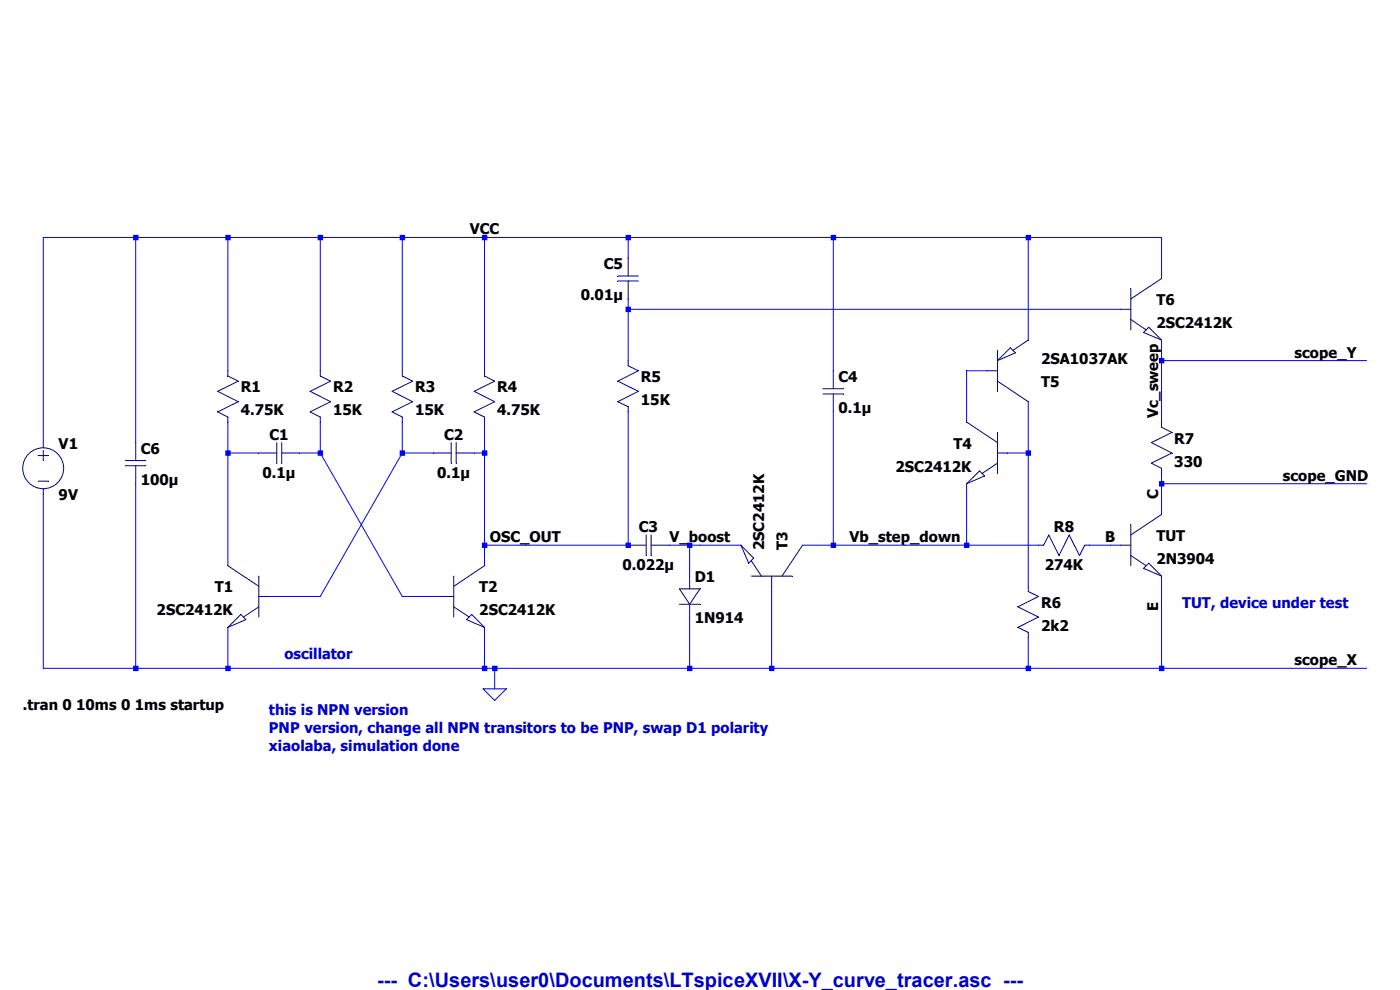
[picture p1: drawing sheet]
Version 4
SHEET 1 1652 968
WIRE -288 -32 -432 -32
WIRE -144 -32 -288 -32
WIRE 0 -32 -144 -32
WIRE 128 -32 0 -32
WIRE 256 -32 128 -32
WIRE 480 -32 256 -32
WIRE 800 -32 480 -32
WIRE 1104 -32 800 -32
WIRE 1312 -32 1104 -32
WIRE 480 0 480 -32
WIRE 1312 32 1312 -32
WIRE 480 80 480 64
WIRE 1248 80 480 80
WIRE 1104 128 1104 -32
WIRE 480 160 480 80
WIRE 1312 160 1312 128
WIRE 1568 160 1312 160
WIRE 1632 160 1568 160
WIRE -144 176 -144 -32
WIRE 0 176 0 -32
WIRE 128 176 128 -32
WIRE 256 176 256 -32
WIRE 800 176 800 -32
WIRE 1040 176 1008 176
WIRE 1312 192 1312 160
WIRE 1008 256 1008 176
WIRE 1312 256 1312 192
WIRE -432 288 -432 -32
WIRE -288 288 -288 -32
WIRE -144 304 -144 256
WIRE -96 304 -144 304
WIRE 0 304 0 256
WIRE 0 304 -32 304
WIRE 128 304 128 256
WIRE 176 304 128 304
WIRE 256 304 256 256
WIRE 256 304 240 304
WIRE 1104 304 1104 224
WIRE 1104 304 1072 304
WIRE 1312 352 1312 336
WIRE 1568 352 1312 352
WIRE 1632 352 1568 352
WIRE 1312 368 1312 352
WIRE 1312 400 1312 368
WIRE 256 448 256 304
WIRE 320 448 256 448
WIRE 480 448 480 240
WIRE 480 448 320 448
WIRE 576 448 544 448
WIRE 592 448 576 448
WIRE 656 448 592 448
WIRE 800 448 800 240
WIRE 800 448 752 448
WIRE 912 448 800 448
WIRE 1008 448 1008 352
WIRE 1008 448 912 448
WIRE 1120 448 1008 448
WIRE 1232 448 1200 448
WIRE 1248 448 1232 448
WIRE -144 480 -144 304
WIRE 256 480 256 448
WIRE 576 496 576 448
WIRE 1104 512 1104 304
WIRE 0 528 128 304
WIRE 0 528 -80 528
WIRE 128 528 0 304
WIRE 192 528 128 528
WIRE 1312 544 1312 496
WIRE -432 640 -432 368
WIRE -288 640 -288 352
WIRE -288 640 -432 640
WIRE -144 640 -144 576
WIRE -144 640 -288 640
WIRE 256 640 256 576
WIRE 256 640 -144 640
WIRE 272 640 256 640
WIRE 576 640 576 560
WIRE 576 640 272 640
WIRE 704 640 704 512
WIRE 704 640 576 640
WIRE 1104 640 1104 592
WIRE 1104 640 704 640
WIRE 1312 640 1312 544
WIRE 1312 640 1104 640
WIRE 1568 640 1312 640
WIRE 1632 640 1568 640
WIRE 272 672 272 640
FLAG 272 672 0
FLAG 320 448 OSC_OUT
FLAG 256 -32 VCC
FLAG 1232 448 B
FLAG 1312 544 E
FLAG 1312 368 C
FLAG 1568 160 scope_Y
FLAG 1568 352 scope_GND
FLAG 1568 640 scope_X
FLAG 912 448 Vb_step_down
FLAG 592 448 V_boost
FLAG 1312 192 Vc_sweep
SYMBOL res -160 160 R0
SYMATTR InstName R1
SYMATTR Value 4.75K
SYMATTR SpiceLine tol=1 pwr=0.1
SYMBOL res -16 160 R0
SYMATTR InstName R2
SYMATTR Value 15K
SYMATTR SpiceLine tol=1 pwr=0.1
SYMBOL res 112 160 R0
SYMATTR InstName R3
SYMATTR Value 15K
SYMATTR SpiceLine tol=1 pwr=0.1
SYMBOL res 240 160 R0
SYMATTR InstName R4
SYMATTR Value 4.75K
SYMATTR SpiceLine tol=1 pwr=0.1
SYMBOL cap -32 288 R90
WINDOW 0 0 32 VBottom 2
WINDOW 3 32 32 VTop 2
SYMATTR InstName C1
SYMATTR Value 0.1µ
SYMATTR SpiceLine V=16 Irms=0 Rser=0 Lser=0 mfg="Murata" pn="GCM155R71C104KA55" type="X7R"
SYMBOL cap 240 288 R90
WINDOW 0 0 32 VBottom 2
WINDOW 3 32 32 VTop 2
SYMATTR InstName C2
SYMATTR Value 0.1µ
SYMATTR SpiceLine V=16 Irms=0 Rser=0 Lser=0 mfg="Murata" pn="GCM155R71C104KA55" type="X7R"
SYMBOL cap 496 64 R180
WINDOW 0 24 56 Left 2
WINDOW 3 24 8 Left 2
SYMATTR InstName C5
SYMATTR Value 0.01µ
SYMATTR SpiceLine V=4 Irms=162m Rser=0.395426 Lser=0
SYMBOL cap 544 432 R90
WINDOW 0 0 32 VBottom 2
WINDOW 3 32 32 VTop 2
SYMATTR InstName C3
SYMATTR Value 0.022µ
SYMATTR SpiceLine V=4 Irms=356m Rser=0.150334 Lser=0 mfg="KEMET" pn="C0402C223K7PAC" type="X5R"
SYMBOL res 464 144 R0
SYMATTR InstName R5
SYMATTR Value 15K
SYMATTR SpiceLine tol=1 pwr=0.1
SYMBOL diode 560 496 R0
SYMATTR InstName D1
SYMATTR Value 1N914
SYMBOL npn 752 512 M270
SYMATTR InstName T3
SYMATTR Value 2SC2412K
SYMBOL npn 1072 256 M0
SYMATTR InstName T4
SYMATTR Value 2SC2412K
SYMBOL npn 1248 32 R0
SYMATTR InstName T6
SYMATTR Value 2SC2412K
SYMBOL npn 1248 400 R0
SYMATTR InstName TUT
SYMATTR Value 2N3904
SYMBOL pnp 1040 224 M180
SYMATTR InstName T5
SYMATTR Value 2SA1037AK
SYMBOL npn 192 480 R0
SYMATTR InstName T2
SYMATTR Value 2SC2412K
SYMBOL npn -80 480 M0
SYMATTR InstName T1
SYMATTR Value 2SC2412K
SYMBOL cap 784 176 R0
SYMATTR InstName C4
SYMATTR Value 0.1µ
SYMATTR SpiceLine V=4 Irms=0 Rser=0 Lser=0 mfg="Murata" pn="GRM011R60G103KE01" type="X5R"
SYMBOL res 1216 432 R90
WINDOW 0 0 56 VBottom 2
WINDOW 3 32 56 VTop 2
SYMATTR InstName R8
SYMATTR Value 274K
SYMATTR SpiceLine tol=1 pwr=0.1
SYMBOL cap -304 288 R0
WINDOW 3 24 57 Left 2
SYMATTR InstName C6
SYMATTR Value 100µ
SYMATTR Description Polarized Capacitor
SYMATTR Type polcap
SYMATTR SpiceLine V=10 Irms=0 Rser=0 Lser=0 mfg="Murata" pn="GRM31CR61A107ME05" type="X5R"
SYMBOL voltage -432 272 R0
WINDOW 123 0 0 Left 0
WINDOW 39 0 0 Left 0
SYMATTR InstName V1
SYMATTR Value 9V
SYMBOL res 1296 240 R0
SYMATTR InstName R7
SYMATTR Value 330
SYMATTR SpiceLine tol=1 pwr=0.1
SYMBOL res 1088 496 R0
SYMATTR InstName R6
SYMATTR Value 2k2
TEXT -56 616 Left 2 ;oscillator
TEXT -466 696 Left 2 !.tran 0 10ms 0 1ms startup
TEXT -80 704 Left 2 ;this is NPN version\nPNP version, change all NPN transitors to be PNP, swap D1 polarity\nxiaolaba, simulation done
TEXT 1344 536 Left 2 ;TUT, device under test
